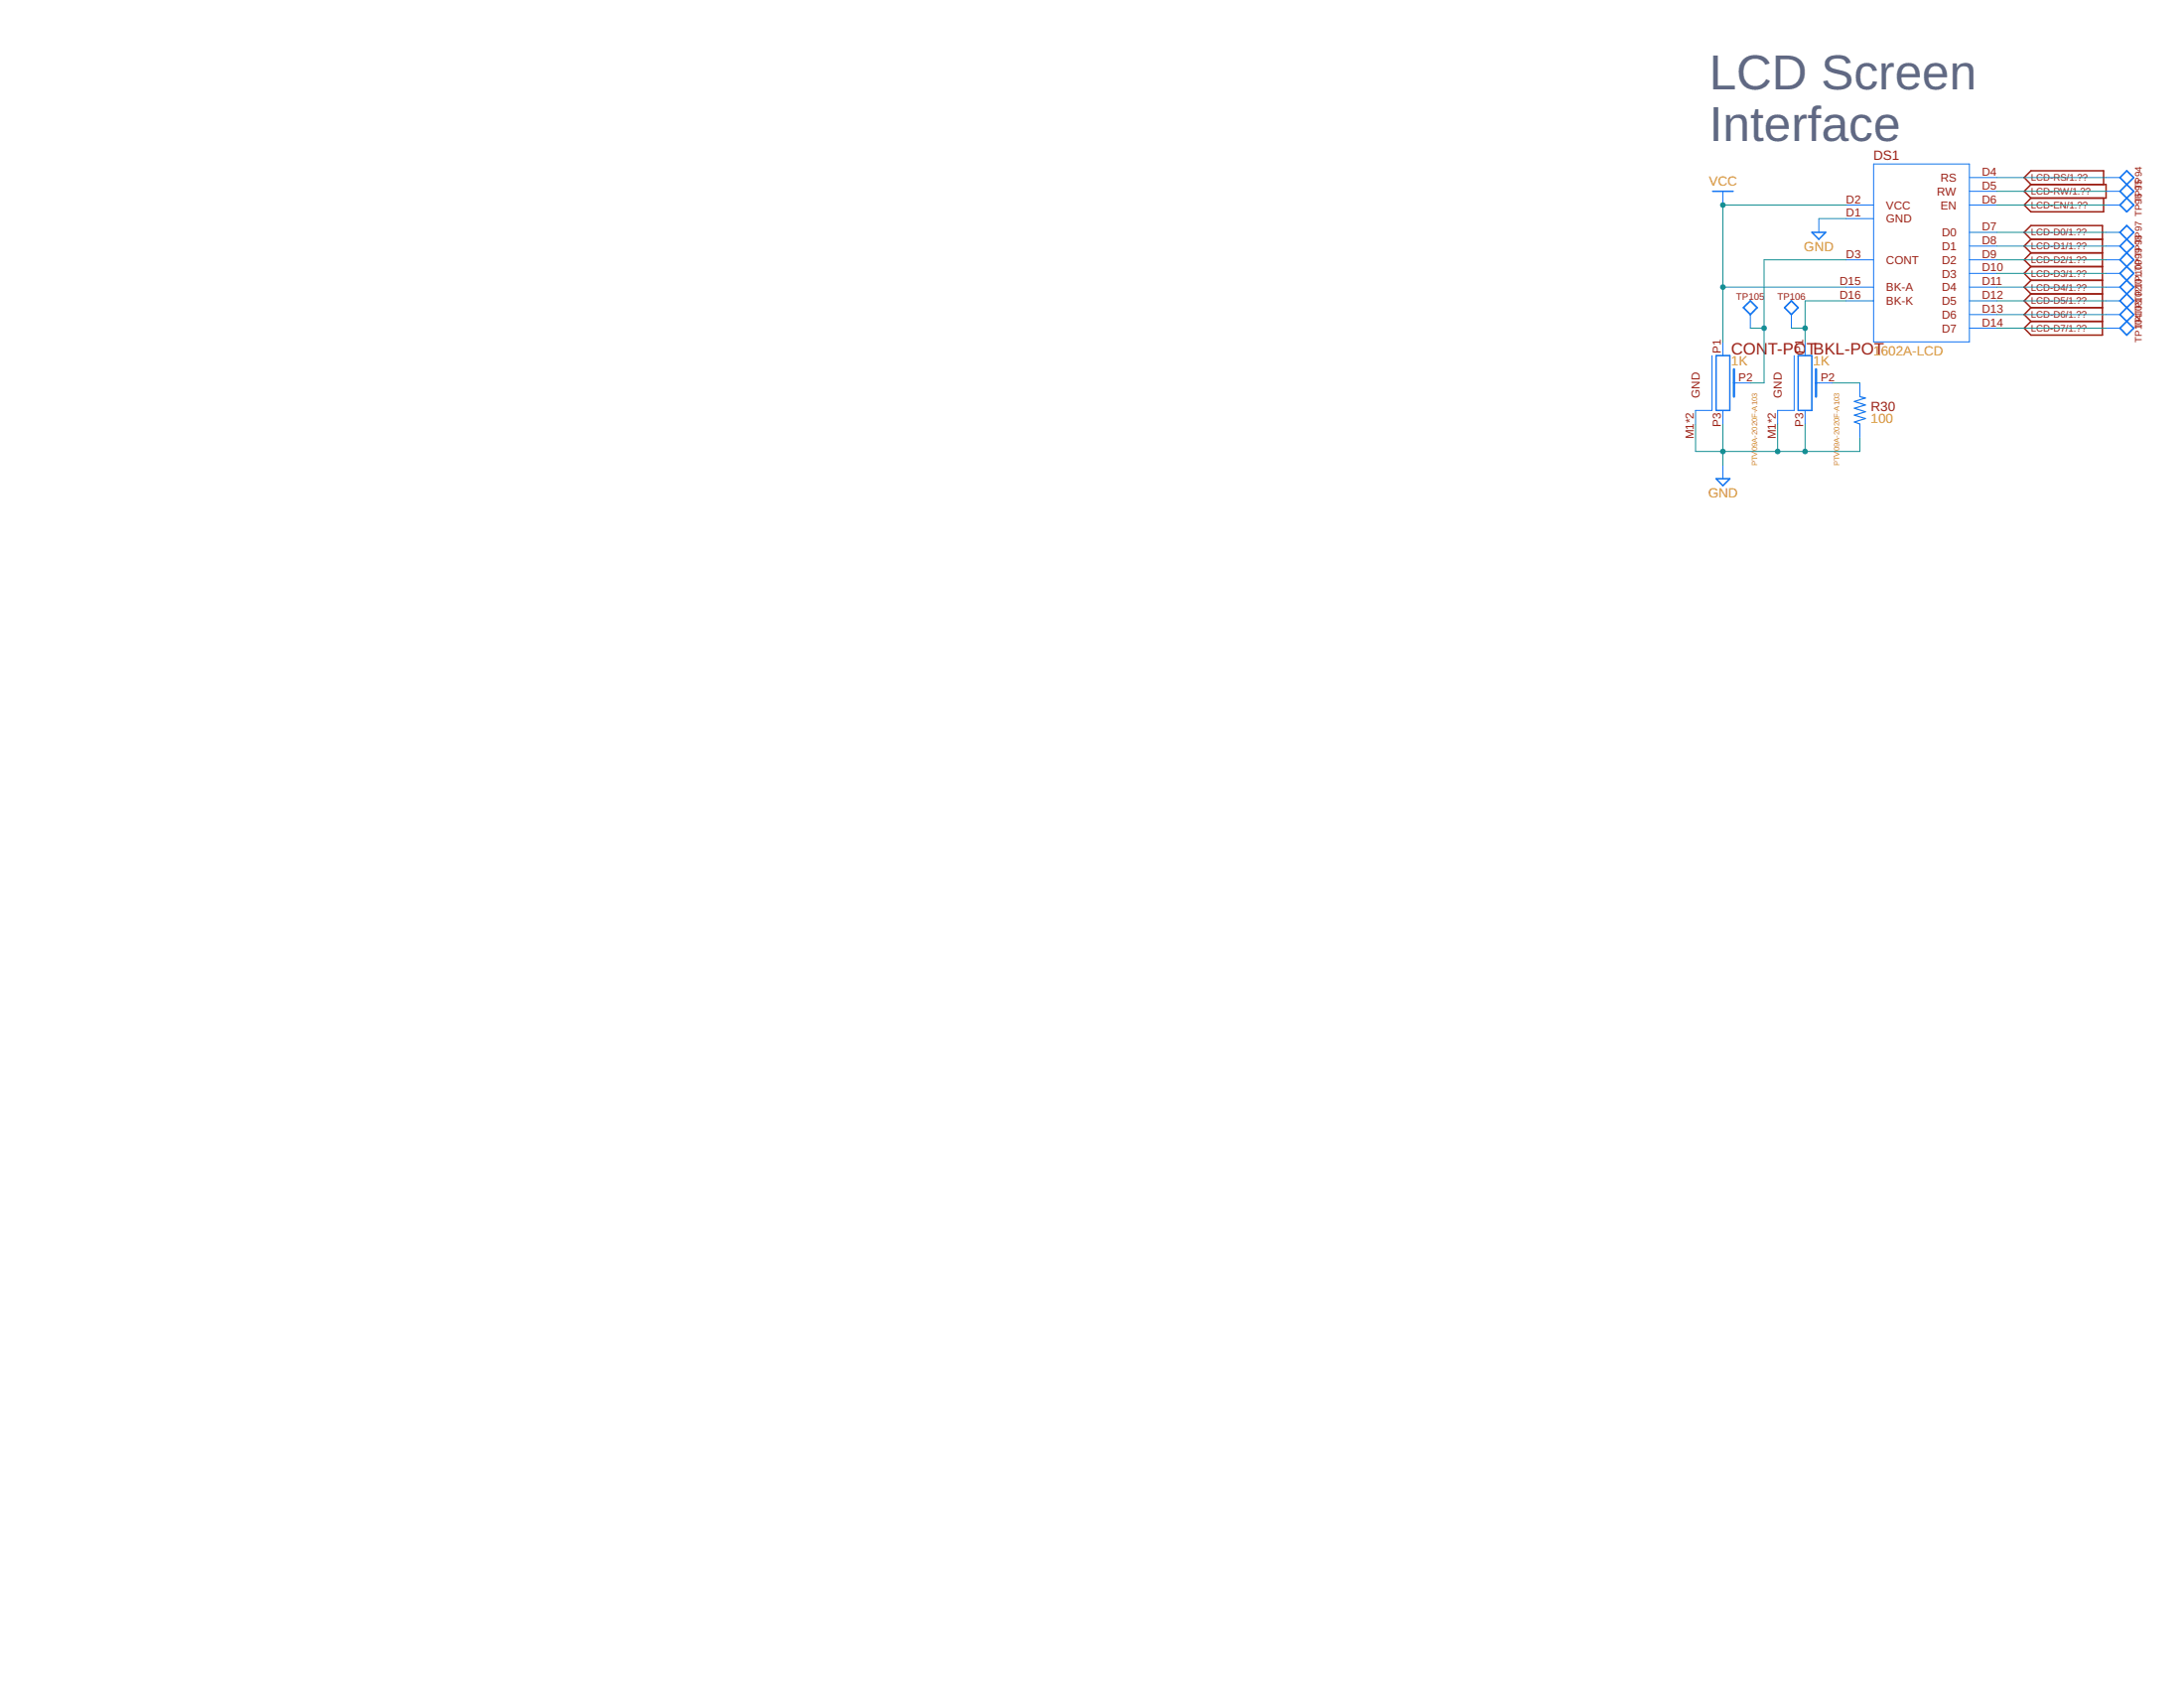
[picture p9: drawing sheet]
<svg xmlns="http://www.w3.org/2000/svg" width="279mm" height="216mm" viewBox="0 0 279 216" stroke-linecap="round" stroke-linejoin="round" font-family="sans-serif">
<g fill="none" stroke="#9c1f14" stroke-width=".19">
<path d="M259.8 23.6l-.8-.9 .8-.9h9.3v1.8M259.8 23.6h9.6v1.7h-9.6M259.8 25.3l-.8 .9 .8 .9h9.3v-1.8M259.8 23.6l-.8 .9 .8 .8M259.8 30.6l-.8-.9 .8-.8h9.2v14h-9.2l-.8-.9 .8-.9M259.8 30.6h9.2M259.8 30.6l-.8 .9 .8 .8M259.8 32.3h9.2M259.8 32.3l-.8 .9 .8 .9M259.8 34.1h9.2M259.8 34.1l-.8 .9 .8 .9M259.8 35.9h9.2"/>
<path d="M259.8 35.9l-.8 .8 .8 .9M259.8 37.6h9.2M259.8 37.6l-.8 .9 .8 .8M259.8 39.3h9.2M259.8 39.3l-.8 .9 .8 .9M259.8 41.1h9.2"/>
</g>
<g fill="none" stroke="#1375f4" stroke-width=".13">
<path d="M220.4 24.5v1.7M232.7 28v1.7M236.2 28h3.5M236.2 26.2h3.5M236.2 33.2h3.5M236.2 36.7h3.5M236.2 38.5h3.5M239.7 21h12.2v22.7h-12.2zM251.9 26.2h3.5M251.9 33.2h3.5M251.9 22.7h3.5M251.9 24.5h3.5"/>
<path d="M251.9 29.7h3.5M251.9 31.5h3.5M251.9 35h3.5M251.9 36.7h3.5M251.9 38.5h3.5M269.5 26.2h1.7M269.5 33.2h1.7M269.5 22.7h1.7M269.5 24.5h1.7M269.5 29.7h1.7M269.5 31.5h1.7M269.5 35h1.7"/>
<path d="M269.5 36.7h1.7M269.5 38.5h1.7M219 45.5v7h-2.1v1.7M220.4 43.7v1.8M220.4 52.5v1.7M220.4 59.5v1.7M221.8 49h2.1M223.9 40.2v1.8M229.2 40.2v1.8M229.5 45.5v7h-2.1v1.7M230.9 43.7v1.8M230.9 52.5v1.7"/>
<path d="M232.3 49h2.1M237.9 49v1.7M237.9 54.2v1.8M251.9 40.2h3.5M251.9 42h3.5M269.5 40.2h1.7M269.5 42h1.7"/>
</g>
<path d="M237.9 50.7l.7 .2-1.4 .5 1.4 .4-1.4 .4 1.4 .5-1.4 .4 1.4 .4-1.4 .5 .7 .2" fill="none" stroke="#1375f4" stroke-width=".15"/>
<path d="M219.1 24.5h2.6M231.8 29.7h1.8l-.9 .9zM219.5 45.5h1.8v7h-1.8zM230 45.5h1.8v7h-1.8zM219.5 61.2h1.8l-.9 .9z" fill="none" stroke="#1375f4" stroke-width=".19"/>
<path d="M221.8 47.2v3.5M232.3 47.2v3.5" fill="none" stroke="#1375f4" stroke-width=".3"/>
<path d="M223 39.3l.9-.8 .9 .8-.9 .9zM229.2 38.5l.8 .8-.8 .9-.9-.9zM271.2 22.7l.9-.9 .9 .9-1.8 1.8 1.8 1.7-.9 .9-.9-.9 1.8-1.7zM271.2 29.7l.9-.8 .9 .8-1.8 1.8 1.8 1.7-.9 .9-.9-.9 1.8-1.7zM272.1 34.1l-.9 .9 1.8 1.7-1.8 1.8 1.8 1.7-.9 .9M272.1 34.1l.9 .9-1.8 1.7 1.8 1.8-1.8 1.7 .9 .9M271.2 42l.9-.9 .9 .9-.9 .9z" fill="none" stroke="#1375f4" stroke-width=".21"/>
<path d="M236.2 33.2h-10.5v15.8h-1.8M223.9 42h1.8" fill="none" stroke="#158f93" stroke-width=".13"/>
<circle cx="225.7" cy="42" r=".36" fill="#158f93"/>
<path d="M225.3 42a.36 .36 0 0 1 .7 0 .36 .36 0 0 1-.7 0zM225.3 42a.36 .36 0 0 0 .7 0 .36 .36 0 0 0-.7 0z" fill="#158f93"/>
<path d="M236.2 38.5h-5.3v5.2M229.2 42h1.7" fill="none" stroke="#158f93" stroke-width=".13"/>
<circle cx="230.9" cy="42" r=".36" fill="#158f93"/>
<path d="M230.6 42a.36 .36 0 0 1 .7 0 .36 .36 0 0 1-.7 0zM230.6 42a.36 .36 0 0 0 .7 0 .36 .36 0 0 0-.7 0z" fill="#158f93"/>
<g fill="none" stroke="#158f93" stroke-width=".13">
<path d="M255.4 22.7h14.1M255.4 24.5h14.1M255.4 26.2h14.1M255.4 29.7h14.1M255.4 31.5h14.1M255.4 33.2h14.1M255.4 35h14.1M255.4 36.7h14.1M255.4 38.5h14.1M216.9 54.2v3.5h21v-1.7M220.4 54.2v5.3M227.4 54.2v3.5"/>
<path d="M255.4 40.2h14.1M255.4 42h14.1"/>
</g>
<g fill="#158f93">
<circle cx="220.4" cy="57.7" r=".36"/>
<circle cx="227.4" cy="57.7" r=".36"/>
</g>
<g fill="#158f93">
<path d="M220 57.7a.4 .4 0 0 1 .8 0 .4 .4 0 0 1-.8 0zM220 57.7a.4 .4 0 0 0 .8 0 .4 .4 0 0 0-.8 0z"/>
<path d="M227.1 57.7a.36 .36 0 0 1 .7 0 .36 .36 0 0 1-.7 0zM227.1 57.7a.36 .36 0 0 0 .7 0 .36 .36 0 0 0-.7 0z"/>
</g>
<path d="M230.9 54.2v3.5" fill="none" stroke="#158f93" stroke-width=".13"/>
<circle cx="230.9" cy="57.7" r=".36" fill="#158f93"/>
<path d="M230.6 57.7a.36 .36 0 0 1 .7 0 .36 .36 0 0 1-.7 0zM230.6 57.7a.36 .36 0 0 0 .7 0 .36 .36 0 0 0-.7 0z" fill="#158f93"/>
<path d="M220.4 36.7h15.8M232.7 28h3.5M236.2 26.2h-15.8v17.5M234.4 49h3.5" fill="none" stroke="#158f93" stroke-width=".13"/>
<g fill="#158f93">
<circle cx="220.4" cy="36.7" r=".36"/>
<circle cx="220.4" cy="26.2" r=".36"/>
</g>
<g fill="#158f93">
<path d="M220 36.7a.4 .4 0 0 1 .8 0 .4 .4 0 0 1-.8 0zM220 36.7a.4 .4 0 0 0 .8 0 .4 .4 0 0 0-.8 0z"/>
<path d="M220 26.2a.4 .4 0 0 1 .8 0 .4 .4 0 0 1-.8 0zM220 26.2a.4 .4 0 0 0 .8 0 .4 .4 0 0 0-.8 0z"/>
</g>
<g font-size="6.3" fill="#606883">
<text x="218.7" y="11.4">LCD Screen</text>
<text x="218.7" y="18.1">Interface</text>
</g>
<g font-size="2.1" fill="#9c1f14">
<text x="221.5" y="45.3">CON</text>
<text x="226.2" y="45.3">T-POTBKL-POT</text>
</g>
<g font-size="1.7" fill="#d59028">
<text x="218.6" y="23.8">VCC</text>
<text x="230.8" y="32.1">GND</text>
<text x="221.5" y="46.7">1K</text>
<text x="232" y="46.7">1K</text>
<text x="239.7" y="45.5">1602A-LCD</text>
<text x="239.3" y="54.2">100</text>
<text x="218.5" y="63.6">GND</text>
</g>
<g font-size="1.7" fill="#9c1f14">
<text x="239.7" y="20.4">DS1</text>
<text x="239.3" y="52.6">R30</text>
</g>
<g font-size="1.5" fill="#9c1f14">
<text x="248.3" y="23.3">RS</text>
<text x="253.6" y="22.5">D4</text>
<text x="236.2" y="27.7">D1</text>
<text x="236.2" y="26">D2</text>
<text x="241.3" y="28.5">GND</text>
<text x="241.3" y="26.7">VCC</text>
<text x="247.8" y="25">RW</text>
<text x="248.3" y="26.8">EN</text>
<text x="253.6" y="24.2">D5</text>
<text x="253.6" y="26">D6</text>
<text x="253.6" y="29.5">D7</text>
<text x="236.2" y="33">D3</text>
<text x="241.3" y="33.7">CONT</text>
<text x="248.4" y="30.3">D0</text>
<text x="248.4" y="32">D1</text>
<text x="248.4" y="33.8">D2</text>
<text x="248.4" y="35.5">D3</text>
<text x="253.6" y="31.2">D8</text>
<text x="253.6" y="33">D9</text>
<text x="253.6" y="34.7">D10</text>
<text x="235.3" y="36.5">D15</text>
<text x="235.3" y="38.2">D16</text>
<text x="241.3" y="37.3">BK-A</text>
<text x="241.3" y="39">BK-K</text>
<text x="248.4" y="37.3">D4</text>
<text x="248.4" y="39">D5</text>
<text x="248.4" y="40.8">D6</text>
<text x="253.6" y="36.5">D11</text>
<text x="253.6" y="38.2">D12</text>
<text x="253.6" y="40">D13</text>
<text x="253.6" y="41.7">D14</text>
<text x="220.2" y="45.2" transform="rotate(-90 220.2 45.2)">P1</text>
<text x="230.7" y="45.2" transform="rotate(-90 230.7 45.2)">P1</text>
<text x="248.4" y="42.5">D7</text>
<text x="217.4" y="50.9" transform="rotate(-90 217.4 50.9)">GND</text>
<text x="222.4" y="48.7">P2</text>
<text x="227.9" y="50.9" transform="rotate(-90 227.9 50.9)">GND</text>
<text x="232.9" y="48.7">P2</text>
<text x="216.7" y="56.2" transform="rotate(-90 216.7 56.2)">M1*2</text>
<text x="220.2" y="54.6" transform="rotate(-90 220.2 54.6)">P3</text>
<text x="227.2" y="56.2" transform="rotate(-90 227.2 56.2)">M1*2</text>
<text x="230.7" y="54.6" transform="rotate(-90 230.7 54.6)">P3</text>
</g>
<g font-size="1.2" fill="#9c1f14">
<text x="259.8" y="23.2">LCD-RS/1.??</text>
<text x="259.8" y="24.9">LCD-RW/1.??</text>
<text x="259.8" y="26.7">LCD-EN/1.??</text>
<text x="259.8" y="30.2">LCD-D0/1.??</text>
<text x="259.8" y="31.9">LCD-D1/1.??</text>
<text x="259.8" y="33.7">LCD-D2/1.??</text>
<text x="259.8" y="35.4">LCD-D3/1.??</text>
<text x="274" y="34.5" transform="rotate(-90 274 34.5)">00 TP9T8P97 TP9T6P9T5P94</text>
<text x="222.1" y="38.3">TP105</text>
<text x="227.4" y="38.3">TP106</text>
<text x="259.8" y="37.2">LCD-D4/1.??</text>
<text x="259.8" y="38.9">LCD-D5/1.??</text>
<text x="259.8" y="40.7">LCD-D6/1.??</text>
<text x="259.8" y="42.4">LCD-D7/1.??</text>
<text x="274" y="43.8" transform="rotate(-90 274 43.8)">TP1T0P41T0P31T0P21T0P11TP99</text>
</g>
<g font-size="1" fill="#d59028">
<text x="224.8" y="59.6" transform="rotate(-90 224.8 59.6)">PTV</text>
<text x="224.8" y="57.7" transform="rotate(-90 224.8 57.7)">09A-2020F-A103</text>
<text x="235.3" y="59.6" transform="rotate(-90 235.3 59.6)">PTV</text>
<text x="235.3" y="57.7" transform="rotate(-90 235.3 57.7)">09A-2020F-A103</text>
</g>
</svg>
